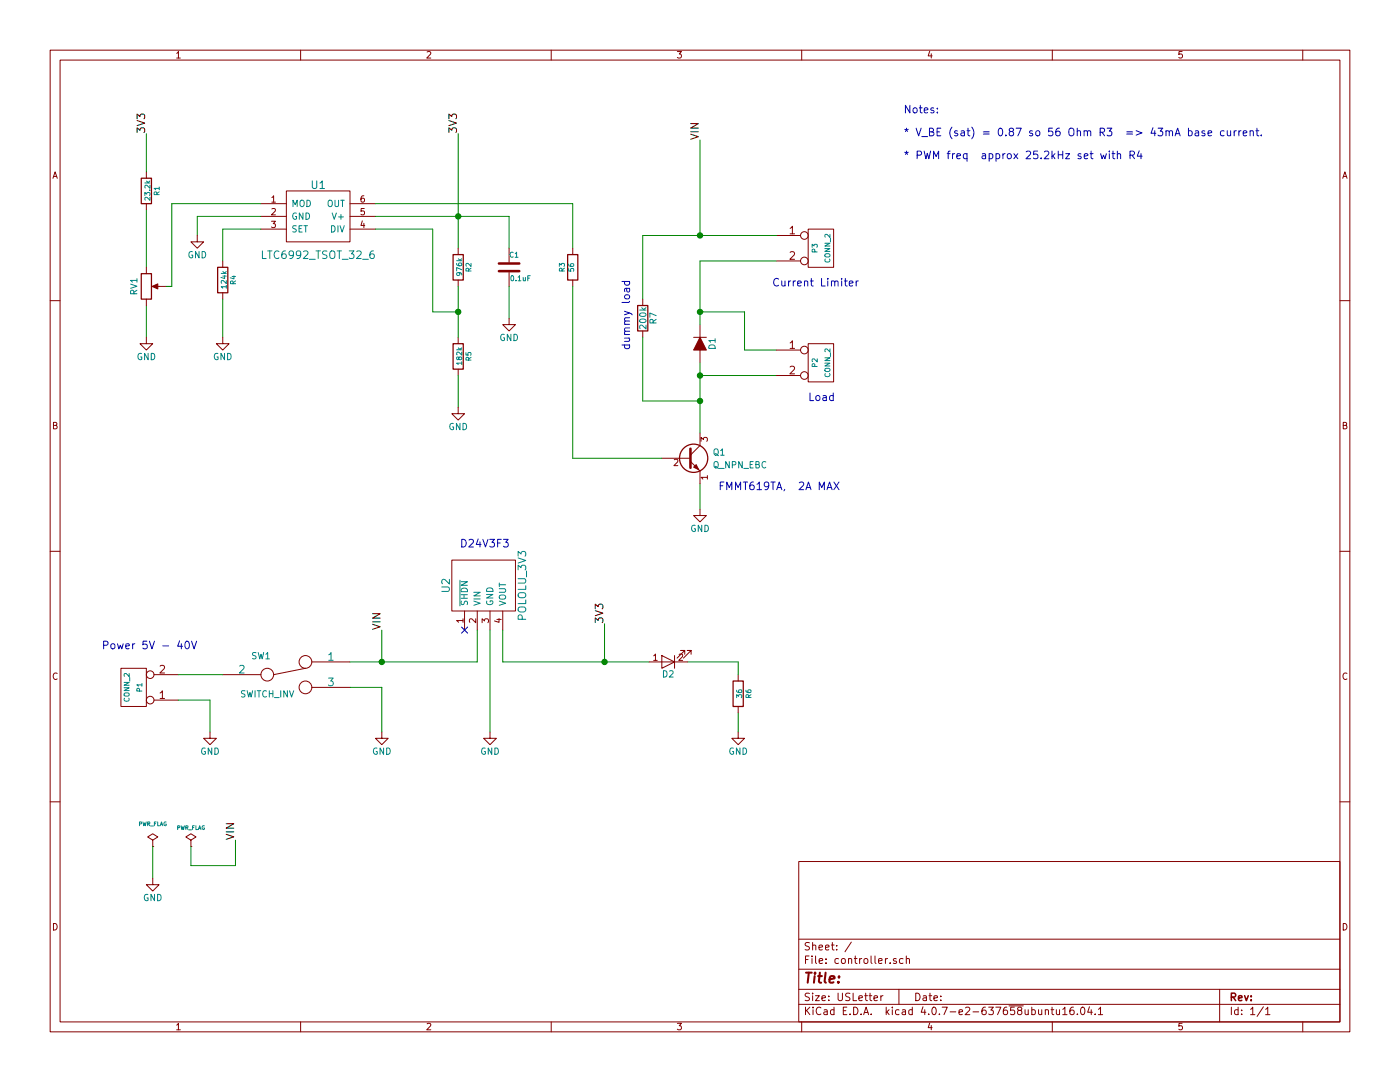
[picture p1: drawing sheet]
EESchema Schematic File Version 2
LIBS:power
LIBS:device
LIBS:transistors
LIBS:conn
LIBS:linear
LIBS:regul
LIBS:74xx
LIBS:cmos4000
LIBS:adc-dac
LIBS:memory
LIBS:xilinx
LIBS:microcontrollers
LIBS:dsp
LIBS:microchip
LIBS:analog_switches
LIBS:motorola
LIBS:texas
LIBS:intel
LIBS:audio
LIBS:interface
LIBS:digital-audio
LIBS:philips
LIBS:display
LIBS:cypress
LIBS:siliconi
LIBS:opto
LIBS:atmel
LIBS:contrib
LIBS:valves
LIBS:ltc6992_tsot_32_6
LIBS:switch_inv
LIBS:diode_custom
LIBS:conn_2
LIBS:pololu_3v3
LIBS:led_custom
LIBS:controller-cache
EELAYER 25 0
EELAYER END
$Descr USLetter 11000 8500
encoding utf-8
Sheet 1 1
Title ""
Date ""
Rev ""
Comp ""
Comment1 ""
Comment2 ""
Comment3 ""
Comment4 ""
$EndDescr
$Comp
L LTC6992_TSOT_32_6 U1
U 1 1
P 2500 1700
F 0 "U1" H 2500 1950 60  0000 C CNN
F 1 "LTC6992_TSOT_32_6" H 2500 1400 60  0000 C CNN
F 2 "SOT23_6_CUSTOM:SOT23_6_CUSTOM" H 2650 1700 60  0001 C CNN
F 3 "" H 2650 1700 60  0000 C CNN
	1    2500 1700
	1    0    0    -1  
$EndComp
$Comp
L R R1
U 1 1
P 1150 1500
F 0 "R1" V 1230 1500 40  0000 C CNN
F 1 "23.2k" V 1157 1501 40  0000 C CNN
F 2 "R_0603_HandCustom:R_0603_HandSoldering" V 1080 1500 30  0001 C CNN
F 3 "" H 1150 1500 30  0000 C CNN
	1    1150 1500
	1    0    0    -1  
$EndComp
Wire Wire Line
	1150 1050 1150 1350
$Comp
L R R2
U 1 1
P 3600 2100
F 0 "R2" V 3680 2100 40  0000 C CNN
F 1 "976k" V 3607 2101 40  0000 C CNN
F 2 "R_0603_HandCustom:R_0603_HandSoldering" V 3530 2100 30  0001 C CNN
F 3 "" H 3600 2100 30  0000 C CNN
	1    3600 2100
	1    0    0    -1  
$EndComp
$Comp
L R R5
U 1 1
P 3600 2800
F 0 "R5" V 3680 2800 40  0000 C CNN
F 1 "182k" V 3607 2801 40  0000 C CNN
F 2 "R_0603_HandCustom:R_0603_HandSoldering" V 3530 2800 30  0001 C CNN
F 3 "" H 3600 2800 30  0000 C CNN
	1    3600 2800
	1    0    0    -1  
$EndComp
$Comp
L R R4
U 1 1
P 1750 2200
F 0 "R4" V 1830 2200 40  0000 C CNN
F 1 "124k" V 1757 2201 40  0000 C CNN
F 2 "R_0603_HandCustom:R_0603_HandSoldering" V 1680 2200 30  0001 C CNN
F 3 "" H 1750 2200 30  0000 C CNN
	1    1750 2200
	1    0    0    -1  
$EndComp
Wire Wire Line
	2050 1800 1750 1800
Wire Wire Line
	1750 1800 1750 2050
Wire Wire Line
	1350 1600 2050 1600
Wire Wire Line
	3600 2250 3600 2650
Connection ~ 3600 2450
Wire Wire Line
	2950 1700 4000 1700
Wire Wire Line
	3600 1050 3600 1950
Wire Wire Line
	2950 1800 3400 1800
Wire Wire Line
	3400 1800 3400 2450
Wire Wire Line
	3400 2450 3600 2450
Wire Wire Line
	1650 5500 1650 5750
Text Notes 800  5100 0    60   ~ 0
Power 5V - 40V
$Comp
L C C1
U 1 1
P 4000 2100
F 0 "C1" H 4000 2200 40  0000 L CNN
F 1 "0.1uF" H 4006 2015 40  0000 L CNN
F 2 "R_0603_HandCustom:R_0603_HandSoldering" H 4038 1950 30  0001 C CNN
F 3 "" H 4000 2100 60  0000 C CNN
	1    4000 2100
	1    0    0    -1  
$EndComp
Wire Wire Line
	4000 1700 4000 1950
Connection ~ 3600 1700
$Comp
L R R3
U 1 1
P 4500 2100
F 0 "R3" V 4580 2100 40  0000 C CNN
F 1 "56" V 4507 2101 40  0000 C CNN
F 2 "R_0603_HandCustom:R_0603_HandSoldering" V 4430 2100 30  0001 C CNN
F 3 "" H 4500 2100 30  0000 C CNN
	1    4500 2100
	-1   0    0    1   
$EndComp
Wire Wire Line
	2950 1600 4500 1600
Wire Wire Line
	5500 3800 5500 4000
Wire Wire Line
	5500 2950 6100 2950
$Comp
L CONN_2 P2
U 1 1
P 6450 2850
F 0 "P2" V 6400 2850 40  0000 C CNN
F 1 "CONN_2" V 6500 2850 40  0000 C CNN
F 2 "BLOCK_CONN_2:BLOCK_CONN_2X1" H 6450 2850 60  0001 C CNN
F 3 "" H 6450 2850 60  0000 C CNN
	1    6450 2850
	1    0    0    -1  
$EndComp
Wire Wire Line
	4500 1600 4500 1950
Wire Wire Line
	4500 2250 4500 3600
Wire Wire Line
	6100 2750 5850 2750
Wire Wire Line
	5850 2750 5850 2450
Wire Wire Line
	5850 2450 5500 2450
Text Notes 6350 3150 0    60   ~ 0
Load
$Comp
L SWITCH_INV SW1
U 1 1
P 2250 5300
F 0 "SW1" H 2050 5450 50  0000 C CNN
F 1 "SWITCH_INV" H 2100 5150 50  0000 C CNN
F 2 "SLIDE_SWITCH:SLIDE_SWITCH" H 2250 5300 60  0001 C CNN
F 3 "" H 2250 5300 60  0000 C CNN
	1    2250 5300
	1    0    0    -1  
$EndComp
Wire Wire Line
	1400 5300 1750 5300
Wire Wire Line
	2750 5400 3000 5400
Wire Wire Line
	3000 5400 3000 5750
$Comp
L PWR_FLAG #FLG01
U 1 1
P 1200 6650
F 0 "#FLG01" H 1200 6745 30  0001 C CNN
F 1 "PWR_FLAG" H 1200 6830 30  0000 C CNN
F 2 "" H 1200 6650 60  0000 C CNN
F 3 "" H 1200 6650 60  0000 C CNN
	1    1200 6650
	1    0    0    -1  
$EndComp
Wire Wire Line
	1200 6650 1200 6900
Wire Wire Line
	4000 2250 4000 2500
Wire Wire Line
	3600 2950 3600 3200
Wire Wire Line
	2050 1700 1550 1700
Wire Wire Line
	1550 1700 1550 1850
Wire Wire Line
	1750 2350 1750 2650
Wire Wire Line
	1150 2400 1150 2650
$Comp
L R R6
U 1 1
P 5800 5450
F 0 "R6" V 5880 5450 40  0000 C CNN
F 1 "36" V 5807 5451 40  0000 C CNN
F 2 "R_0603_HandCustom:R_0603_HandSoldering" V 5730 5450 30  0001 C CNN
F 3 "" H 5800 5450 30  0000 C CNN
	1    5800 5450
	1    0    0    -1  
$EndComp
Wire Wire Line
	1150 1650 1150 2100
Wire Wire Line
	1300 2250 1350 2250
Wire Wire Line
	1350 2250 1350 1600
$Comp
L POT RV1
U 1 1
P 1150 2250
F 0 "RV1" V 1050 2250 50  0000 C CNN
F 1 "POT" V 1000 2050 50  0001 C CNN
F 2 "POT_EVUE2J:POT_EVUE2J" H 1150 2250 50  0001 C CNN
F 3 "" H 1150 2250 50  0001 C CNN
	1    1150 2250
	1    0    0    1   
$EndComp
$Comp
L Q_NPN_EBC Q1
U 1 1
P 5400 3600
F 0 "Q1" H 5600 3650 50  0000 L CNN
F 1 "Q_NPN_EBC" H 5600 3550 50  0000 L CNN
F 2 "SOT23EBC:SOT23EBC" H 5600 3700 50  0001 C CNN
F 3 "" H 5400 3600 50  0001 C CNN
	1    5400 3600
	1    0    0    -1  
$EndComp
$Comp
L DIODE_CUSTOM D1
U 1 1
P 5500 2700
F 0 "D1" H 5500 2800 50  0000 C CNN
F 1 "DIODE_CUSTOM" H 5500 2600 50  0001 C CNN
F 2 "Diode_0603_Custom:R_0603_HandSoldering" H 5500 2700 50  0001 C CNN
F 3 "" H 5500 2700 50  0001 C CNN
	1    5500 2700
	0    1    1    0   
$EndComp
$Comp
L CONN_2 P1
U 1 1
P 1050 5400
F 0 "P1" V 1000 5400 40  0000 C CNN
F 1 "CONN_2" V 1100 5400 40  0000 C CNN
F 2 "BLOCK_CONN_2:BLOCK_CONN_2X1" H 1050 5400 60  0001 C CNN
F 3 "" H 1050 5400 60  0001 C CNN
	1    1050 5400
	-1   0    0    1   
$EndComp
Wire Wire Line
	1400 5500 1650 5500
$Comp
L CONN_2 P3
U 1 1
P 6450 1950
F 0 "P3" V 6400 1950 40  0000 C CNN
F 1 "CONN_2" V 6500 1950 40  0000 C CNN
F 2 "BLOCK_CONN_2:BLOCK_CONN_2X1" H 6450 1950 60  0001 C CNN
F 3 "" H 6450 1950 60  0001 C CNN
	1    6450 1950
	1    0    0    -1  
$EndComp
Wire Wire Line
	5500 2050 5500 2550
Wire Wire Line
	5500 2050 6100 2050
Connection ~ 5500 2450
Wire Wire Line
	5050 1850 6100 1850
Wire Wire Line
	5500 1850 5500 1100
$Comp
L R R7
U 1 1
P 5050 2500
F 0 "R7" V 5130 2500 50  0000 C CNN
F 1 "200k" V 5050 2500 50  0000 C CNN
F 2 "R_0603_HandCustom:R_0603_HandSoldering" V 4980 2500 50  0001 C CNN
F 3 "" H 5050 2500 50  0001 C CNN
	1    5050 2500
	1    0    0    -1  
$EndComp
Wire Wire Line
	5050 1850 5050 2350
Connection ~ 5500 1850
Wire Wire Line
	5050 2650 5050 3150
Wire Wire Line
	5050 3150 5500 3150
Wire Wire Line
	5500 2850 5500 3400
Connection ~ 5500 2950
Connection ~ 5500 3150
Wire Wire Line
	4500 3600 5200 3600
Text Notes 4950 2750 1    60   ~ 0
dummy load
Text Notes 6750 2250 2    60   ~ 0
Current Limiter
Text Label 5500 1100 1    60   ~ 0
VIN
Text Label 1150 1050 1    60   ~ 0
3V3
Text Label 3600 1050 1    60   ~ 0
3V3
$Comp
L PWR_FLAG #FLG02
U 1 1
P 1500 6650
F 0 "#FLG02" H 1500 6725 50  0001 C CNN
F 1 "PWR_FLAG" H 1500 6800 30  0000 C CNN
F 2 "" H 1500 6650 50  0001 C CNN
F 3 "" H 1500 6650 50  0001 C CNN
	1    1500 6650
	1    0    0    -1  
$EndComp
Wire Wire Line
	1500 6650 1500 6800
Wire Wire Line
	1500 6800 1850 6800
Wire Wire Line
	1850 6800 1850 6600
Text Label 1850 6600 1    60   ~ 0
VIN
Text Notes 6600 3850 2    60   ~ 0
FMMT619TA,  2A MAX
$Comp
L POLOLU_3V3 U2
U 1 1
P 3800 4600
F 0 "U2" H 3800 4900 60  0000 C CNN
F 1 "POLOLU_3V3" H 3800 4300 60  0000 C CNN
F 2 "POLOLU_3V3:POLOLU_3V3" H 3650 4450 60  0001 C CNN
F 3 "" H 3650 4450 60  0000 C CNN
	1    3800 4600
	0    -1   1    0   
$EndComp
Wire Wire Line
	3750 5200 3750 4950
Wire Wire Line
	3000 5200 3000 4950
Connection ~ 3000 5200
Text Label 3000 4950 1    60   ~ 0
VIN
NoConn ~ 3650 4950
Wire Wire Line
	3850 4950 3850 5750
$Comp
L GND #PWR03
U 1 1
P 3850 5750
F 0 "#PWR03" H 3850 5500 50  0001 C CNN
F 1 "GND" H 3850 5600 50  0000 C CNN
F 2 "" H 3850 5750 50  0001 C CNN
F 3 "" H 3850 5750 50  0001 C CNN
	1    3850 5750
	1    0    0    -1  
$EndComp
Wire Wire Line
	3950 4950 3950 5200
Wire Wire Line
	2750 5200 3750 5200
Wire Wire Line
	3950 5200 5100 5200
Wire Wire Line
	4750 5200 4750 4900
Wire Wire Line
	5800 5600 5800 5750
Connection ~ 4750 5200
Wire Wire Line
	5400 5200 5800 5200
Wire Wire Line
	5800 5200 5800 5300
$Comp
L GND #PWR04
U 1 1
P 3000 5750
F 0 "#PWR04" H 3000 5500 50  0001 C CNN
F 1 "GND" H 3000 5600 50  0000 C CNN
F 2 "" H 3000 5750 50  0001 C CNN
F 3 "" H 3000 5750 50  0001 C CNN
	1    3000 5750
	1    0    0    -1  
$EndComp
$Comp
L GND #PWR05
U 1 1
P 1650 5750
F 0 "#PWR05" H 1650 5500 50  0001 C CNN
F 1 "GND" H 1650 5600 50  0000 C CNN
F 2 "" H 1650 5750 50  0001 C CNN
F 3 "" H 1650 5750 50  0001 C CNN
	1    1650 5750
	1    0    0    -1  
$EndComp
$Comp
L GND #PWR06
U 1 1
P 5800 5750
F 0 "#PWR06" H 5800 5500 50  0001 C CNN
F 1 "GND" H 5800 5600 50  0000 C CNN
F 2 "" H 5800 5750 50  0001 C CNN
F 3 "" H 5800 5750 50  0001 C CNN
	1    5800 5750
	1    0    0    -1  
$EndComp
Text Label 4750 4900 1    60   ~ 0
3V3
$Comp
L GND #PWR07
U 1 1
P 5500 4000
F 0 "#PWR07" H 5500 3750 50  0001 C CNN
F 1 "GND" H 5500 3850 50  0000 C CNN
F 2 "" H 5500 4000 50  0001 C CNN
F 3 "" H 5500 4000 50  0001 C CNN
	1    5500 4000
	1    0    0    -1  
$EndComp
$Comp
L GND #PWR08
U 1 1
P 3600 3200
F 0 "#PWR08" H 3600 2950 50  0001 C CNN
F 1 "GND" H 3600 3050 50  0000 C CNN
F 2 "" H 3600 3200 50  0001 C CNN
F 3 "" H 3600 3200 50  0001 C CNN
	1    3600 3200
	1    0    0    -1  
$EndComp
$Comp
L GND #PWR09
U 1 1
P 4000 2500
F 0 "#PWR09" H 4000 2250 50  0001 C CNN
F 1 "GND" H 4000 2350 50  0000 C CNN
F 2 "" H 4000 2500 50  0001 C CNN
F 3 "" H 4000 2500 50  0001 C CNN
	1    4000 2500
	1    0    0    -1  
$EndComp
$Comp
L GND #PWR010
U 1 1
P 1200 6900
F 0 "#PWR010" H 1200 6650 50  0001 C CNN
F 1 "GND" H 1200 6750 50  0000 C CNN
F 2 "" H 1200 6900 50  0001 C CNN
F 3 "" H 1200 6900 50  0001 C CNN
	1    1200 6900
	1    0    0    -1  
$EndComp
$Comp
L GND #PWR011
U 1 1
P 1150 2650
F 0 "#PWR011" H 1150 2400 50  0001 C CNN
F 1 "GND" H 1150 2500 50  0000 C CNN
F 2 "" H 1150 2650 50  0001 C CNN
F 3 "" H 1150 2650 50  0001 C CNN
	1    1150 2650
	1    0    0    -1  
$EndComp
$Comp
L GND #PWR012
U 1 1
P 1750 2650
F 0 "#PWR012" H 1750 2400 50  0001 C CNN
F 1 "GND" H 1750 2500 50  0000 C CNN
F 2 "" H 1750 2650 50  0001 C CNN
F 3 "" H 1750 2650 50  0001 C CNN
	1    1750 2650
	1    0    0    -1  
$EndComp
$Comp
L GND #PWR013
U 1 1
P 1550 1850
F 0 "#PWR013" H 1550 1600 50  0001 C CNN
F 1 "GND" H 1550 1700 50  0000 C CNN
F 2 "" H 1550 1850 50  0001 C CNN
F 3 "" H 1550 1850 50  0001 C CNN
	1    1550 1850
	1    0    0    -1  
$EndComp
Text Notes 4050 4300 2    60   ~ 0
 D24V3F3 
$Comp
L LED_CUSTOM D2
U 1 1
P 5250 5200
F 0 "D2" H 5250 5300 50  0000 C CNN
F 1 "LED_CUSTOM" H 5250 5100 50  0001 C CNN
F 2 "Diode_0603_Custom:R_0603_HandSoldering" H 5250 5200 50  0001 C CNN
F 3 "" H 5250 5200 50  0001 C CNN
	1    5250 5200
	-1   0    0    1   
$EndComp
Text Notes 7100 1250 0    60   ~ 0
Notes: \n\n* V_BE (sat) = 0.87 so 56 Ohm R3  => 43mA base current. \n\n* PWM freq  approx 25.2kHz set with R4
$EndSCHEMATC
